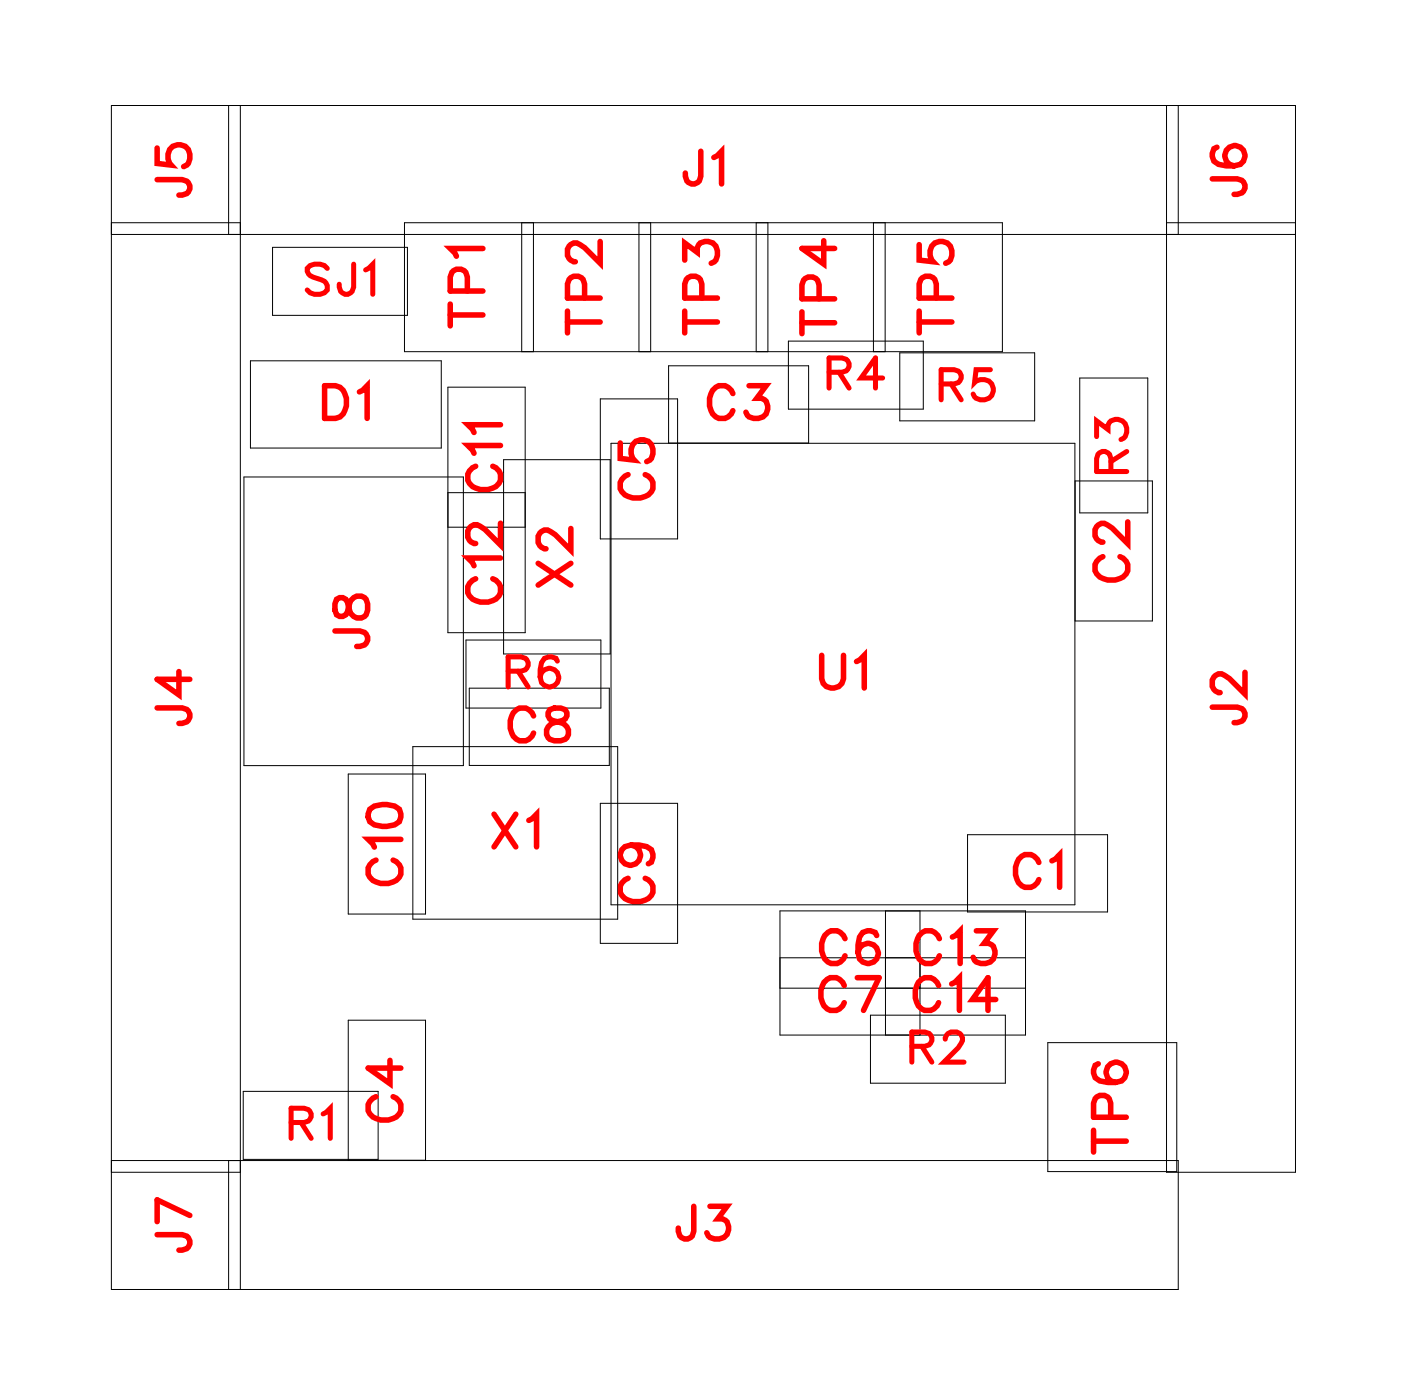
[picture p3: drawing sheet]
<svg xmlns="http://www.w3.org/2000/svg" width="30mm" height="30mm" viewBox="0 0 30 30" stroke-linecap="round" stroke-linejoin="round" font-family="sans-serif">
<g fill="none" stroke="#000" stroke-width=".02">
<path d="M2.4 5.1h25.7M2.4 4.8h2.8M5 2.3v2.8M5.2 2.3v25.6M5.3 10.3h4.7v6.3h-4.7zM5.4 7.8h4.2v1.9h-4.2zM5.9 5.4h2.9v1.4h-2.9zM7.5 16.8h1.7v3h-1.7zM8.8 4.8h12.9v2.8h-12.9zM8.9 16.2h4.5v3.7h-4.5zM9.7 8.4h1.7v5.3h-1.7zM9.7 11.4h1.7"/>
<path d="M9.7 10.7h1.7M10.1 13.9h2.9v1.4h-2.9zM10.2 14.9h3v1.7h-3zM11.3 4.8v2.8M11.6 4.8v2.8M13 8.6h1.7v3.1h-1.7zM13 17.4h1.7v3h-1.7zM13.2 10h-2.3v4.2h2.3M13.2 9.6h10.1v10h-10.1zM13.8 4.8v2.8M14.1 4.8v2.8M14.5 9.6v-1.7h3v1.7"/>
<path d="M16.4 4.8v2.8M16.6 4.8v2.8M16.9 19.7h5.3v2.7h-5.3zM17.1 7.4h2.9v1.5h-2.9zM18.9 4.8v2.8M19.2 4.8v2.8M19.2 19.7v2.7M19.5 7.6h2.9v1.5h-2.9zM19.9 19.7v2.7M21 18.1h3v1.7h-3zM23.3 10.4h1.7v3.1h-1.7M23.4 8.2h1.5v2.9h-1.5z"/>
<path d="M25.3 2.3v23.1h2.8v-23.1h-25.7v25.6h23.1v-2.8h-23.1M25.3 4.8h2.8M25.5 2.3v2.8M2.4 25.4h2.8M5 25.1v2.8M5.3 23.6h2.9v1.5h-2.9zM7.5 25.1v-3h1.7v3M16.9 21.4h5.3M16.9 20.8h5.3M18.9 22h2.9v1.5h-2.9zM22.7 22.6h2.8v2.8h-2.8z"/>
</g>
<g fill="none" stroke="#f00" stroke-width=".12">
<path d="M3.4 15.3l.6 .1 .1 .2-.2 .1M3.4 3.9h.6l.1 .3h-.2M3.4 3.2v.3l.3 .1a.25 .25 0 0 1 0-.4 .25 .25 0 0 1 .4 0 .25 .25 0 0 1-.1 .4M3.9 14.6v.5l-.5-.4h.7M7 8.4h.3a.38 .38 0 0 1 .2 .3 .38 .38 0 0 1-.2 .4h-.3zM7.3 13.7h.6v.2l-.2 .1M7.3 13v.3l.1 .1 .3-.5a.24 .24 0 0 1 .3 .3 .24 .24 0 0 1-.3 .2l-.1-.1-.1-.3zM7.8 8.5l.2-.1v.7M8 17.5l.3-.1a.3 .3 0 0 1 .4 .3 .38 .38 0 0 1-.4 .2 .38 .38 0 0 1-.3-.3zM8.1 18.6a.26 .26 0 0 0-.1 .3 .26 .26 0 0 0 .2 .2h.2a.26 .26 0 0 0 .3-.2 .26 .26 0 0 0-.2-.3M8.7 18.2h-.7l.1 .2M9.8 6.8h.7"/>
<path d="M9.8 6.6v.5M10.1 6.3v-.4h-.3v.4h.7M10.3 10.1a.26 .26 0 0 0-.2 .3 .26 .26 0 0 0 .3 .2h.2a.26 .26 0 0 0 .2-.2 .26 .26 0 0 0-.1-.3M10.3 12.5a.26 .26 0 0 0-.2 .3 .26 .26 0 0 0 .3 .2h.2a.26 .26 0 0 0 .2-.2 .26 .26 0 0 0-.1-.3M10.5 5.4h-.7l.1 .2M10.7 17.6l.5 .7M10.8 9.7h-.7l.2 .1M10.8 9.2h-.7l.2 .2M10.8 12.1h-.7l.2 .2M10.8 11.3v.5l-.3-.3-.2-.1-.2 .1v.1l.2 .2M11.2 17.6l-.5 .7M11.5 17.8l.1-.2v.7"/>
<path d="M11.6 15.5a.26 .26 0 0 0-.3-.2 .26 .26 0 0 0-.2 .3v.2a.26 .26 0 0 0 .2 .3 .26 .26 0 0 0 .3-.2M11.7 12.2l.7 .5M11.9 15.4v.2l.3 .1 .1 .1a.24 .24 0 0 1-.2 .3 .24 .24 0 0 1-.3-.3l.5-.3-.1-.1zM12.3 7h.7M12.3 6.7v.5M12.4 11.5v.4l-.4-.3-.2-.1-.1 .1v.2l.1 .1M12.4 12.2l-.7 .5M12.7 6.5l-.1-.4-.2-.1-.1 .5h.7M13 5.2v.5l-.3-.3-.3-.1-.1 .1v.1l.2 .2M13.4 9.6v.3l.3 .1a.25 .25 0 0 1 0-.4 .25 .25 0 0 1 .4 0 .25 .25 0 0 1-.1 .4M13.6 10.3a.26 .26 0 0 0-.2 .3 .26 .26 0 0 0 .3 .2h.2a.26 .26 0 0 0 .2-.2 .26 .26 0 0 0-.1-.3M13.6 19a.26 .26 0 0 0-.2 .3 .26 .26 0 0 0 .3 .2h.2a.26 .26 0 0 0 .2-.2 .26 .26 0 0 0-.1-.3"/>
<path d="M13.7 18.3a.22 .22 0 0 1 .2 .3 .22 .22 0 0 1-.4 .1 .22 .22 0 0 1 0-.4h.2a.34 .34 0 0 1 .4 .3l-.1 .1M14.8 5.6v-.3l.3 .2a.24 .24 0 0 1 .4-.2 .24 .24 0 0 1-.1 .4M14.8 7h.7M14.8 6.7v.5M15.2 3.3v.6l-.3 .1-.1-.3M15.2 6.5v-.4l-.3-.1-.1 .5h.7M15.5 3.4l.1-.1v.7M15.9 8.5a.26 .26 0 0 0-.3-.1 .26 .26 0 0 0-.2 .2v.2a.26 .26 0 0 0 .2 .3 .26 .26 0 0 0 .3-.2M16.2 8.4h.4l-.2 .2a.24 .24 0 0 1 .2 .4 .24 .24 0 0 1-.4-.1M17.4 7h.7M17.4 6.8v.4M17.7 6.5v-.4l-.3-.1v.5h.7"/>
<path d="M17.8 14.2v.5l.2 .2 .2-.1 .1-.6M17.8 5.2v.5l-.4-.3h.7M18.6 14.3l.1-.1v.7M19.9 5.3v.3l.3 .1a.25 .25 0 0 1 0-.4 .25 .25 0 0 1 .4 0 .25 .25 0 0 1-.1 .4M19.9 7h.7M19.9 6.7v.5M20.3 6.5v-.4l-.3-.1-.1 .5h.7M22.5 18.7a.26 .26 0 0 0-.3-.2 .26 .26 0 0 0-.2 .3v.2a.26 .26 0 0 0 .2 .2 .26 .26 0 0 0 .3-.1M22.8 18.7l.2-.2v.7M23.9 12.1a.26 .26 0 0 0-.2 .3 .26 .26 0 0 0 .3 .2h.2a.26 .26 0 0 0 .2-.2 .26 .26 0 0 0-.1-.3M24.4 11.3v.5l-.3-.4-.2-.1-.2 .2v.1l.2 .1M26.3 15.3l.6 .1v.2l-.2 .1"/>
<path d="M26.3 3.9h.6v.2l-.2 .1M26.4 3.2h-.1a.35 .35 0 0 0 .3 .4 .35 .35 0 0 0 .4-.2 .22 .22 0 0 0-.2-.2 .22 .22 0 0 0-.3 .2 .22 .22 0 0 0 .2 .2M27 14.6v.4l-.4-.3-.2-.1-.1 .1v.2l.1 .1M3.4 26.8h.6l.1 .2-.2 .1M4.1 26.3l-.7-.3v.5M8.1 23.8a.26 .26 0 0 0-.1 .3 .26 .26 0 0 0 .2 .2h.2a.26 .26 0 0 0 .3-.2 .26 .26 0 0 0-.2-.3M8.4 23v.5l-.4-.4h.7M15 26.1v.7h-.2l-.1-.2M15.4 26.1h.4l-.3 .3a.24 .24 0 0 1 .2 .4 .24 .24 0 0 1-.4-.1M18.3 21.4a.26 .26 0 0 0-.3-.2 .26 .26 0 0 0-.2 .3v.1a.26 .26 0 0 0 .2 .3 .26 .26 0 0 0 .3-.2M18.3 20.3a.26 .26 0 0 0-.3-.1 .26 .26 0 0 0-.2 .2v.2a.26 .26 0 0 0 .2 .3 .26 .26 0 0 0 .3-.2M18.6 21.2h.4l-.3 .7"/>
<path d="M19 20.3v-.1a.35 .35 0 0 0-.5 .3 .35 .35 0 0 0 .3 .4 .22 .22 0 0 0 .2-.2 .22 .22 0 0 0-.2-.3 .22 .22 0 0 0-.2 .2M20.3 21.4a.26 .26 0 0 0-.3-.2 .26 .26 0 0 0-.2 .3v.1a.26 .26 0 0 0 .2 .3 .26 .26 0 0 0 .3-.2M20.4 20.3a.26 .26 0 0 0-.3-.1 .26 .26 0 0 0-.3 .2v.2a.26 .26 0 0 0 .3 .3 .26 .26 0 0 0 .3-.2M20.6 21.3l.2-.1v.7M20.6 20.3l.2-.1v.7M21.2 20.2h.3l-.2 .2a.24 .24 0 0 1 .2 .4 .24 .24 0 0 1-.4-.1M21.6 21.7h-.5l.3-.5v.7M23.7 24.7h.7M23.7 24.5v.5M23.8 23l-.1 .1a.35 .35 0 0 0 .3 .4 .35 .35 0 0 0 .4-.2 .22 .22 0 0 0-.2-.3 .22 .22 0 0 0-.2 .2 .22 .22 0 0 0 .2 .3M24.1 24.2l-.1-.4h-.2l-.1 .4h.7"/>
</g>
<g fill="none" stroke="#f00" stroke-width=".11">
<path d="M7.1 5.8l-.2-.1-.2 .1v.2l.4 .2-.2 .2-.2-.1M7.7 5.7l-.1 .6h-.2l-.1-.1M7.9 5.8l.2-.1v.7M11 14.5h.4v-.2l-.4-.1v.7M11.2 14.5l.2 .4M12.1 14.3h-.1a.32 .32 0 0 0-.3 .2 .32 .32 0 0 0 .2 .4 .2 .2 0 0 0 .2-.2 .2 .2 0 0 0-.2-.2 .2 .2 0 0 0-.2 .2M18 8.1l.3-.1 .1-.2h-.4v.6M18.2 8.1l.2 .3M19.1 8.2h-.4l.3-.4v.6M20.4 8.3h.4v-.2l-.4-.1v.7M20.6 8.3l.2 .4M21.5 8h-.4v.3a.23 .23 0 0 1 .4 0 .23 .23 0 0 1-.1 .3 .23 .23 0 0 1-.3-.1"/>
<path d="M23.8 9.5v-.4l.2 .2a.22 .22 0 0 1 .4-.2 .22 .22 0 0 1-.1 .4M24.1 10.2l-.1-.4h-.2v.4h.6M24.4 9.8l-.3 .2M6.3 24.3h.4v-.2l-.4-.1v.7M6.5 24.3l.2 .4M7 24.1l.2-.1v.7M19.8 22.7l.3-.1 .1-.2h-.4v.6M20 22.7l.2 .3M20.5 22.5l.1-.1 .3 .1-.5 .5h.5"/>
</g>
<g font-size="1.2" fill="#fff">
<text x="4.4" y="4.3" transform="rotate(-90 4.4 4.3)">J5</text>
<text x="14.8" y="4.3">J1</text>
<text x="27.3" y="4.3" transform="rotate(-90 27.3 4.3)">J6</text>
<text x="7" y="9.4">D1</text>
<text x="10.8" y="7.1" transform="rotate(-90 10.8 7.1)">TP1</text>
<text x="13.3" y="7.3" transform="rotate(-90 13.3 7.3)">TP2</text>
<text x="14.4" y="10.9" transform="rotate(-90 14.4 10.9)">C5</text>
<text x="15.3" y="9.4">C3</text>
<text x="15.8" y="7.3" transform="rotate(-90 15.8 7.3)">TP3</text>
<text x="18.4" y="7.3" transform="rotate(-90 18.4 7.3)">TP4</text>
<text x="20.9" y="7.3" transform="rotate(-90 20.9 7.3)">TP5</text>
<text x="4.4" y="15.7" transform="rotate(-90 4.4 15.7)">J4</text>
<text x="8.3" y="14.1" transform="rotate(-90 8.3 14.1)">J8</text>
<text x="11" y="16.3">C8</text>
<text x="11.1" y="13.1" transform="rotate(-90 11.1 13.1)">C12 C11</text>
<text x="12.7" y="12.7" transform="rotate(-90 12.7 12.7)">X2</text>
<text x="17.7" y="15.2">U1</text>
<text x="24.7" y="12.6" transform="rotate(-90 24.7 12.6)">C2</text>
<text x="27.3" y="15.7" transform="rotate(-90 27.3 15.7)">J2</text>
<text x="9" y="19.2" transform="rotate(-90 9 19.2)">C10</text>
<text x="10.6" y="18.6">X1</text>
<text x="14.4" y="19.6" transform="rotate(-90 14.4 19.6)">C9</text>
<text x="17.7" y="22.2">C7 C14</text>
<text x="17.7" y="21.2">C6 C13</text>
<text x="21.9" y="19.5">C1</text>
<text x="4.4" y="27.1" transform="rotate(-90 4.4 27.1)">J7</text>
<text x="9" y="24.3" transform="rotate(-90 9 24.3)">C4</text>
<text x="14.6" y="27.1">J3</text>
<text x="24.7" y="25" transform="rotate(-90 24.7 25)">TP6</text>
</g>
<g font-size="1.1" fill="#fff">
<text x="6.6" y="6.6">SJ1</text>
<text x="17.9" y="8.7">R4</text>
<text x="20.3" y="8.9">R5</text>
<text x="24.7" y="10.3" transform="rotate(-90 24.7 10.3)">R3</text>
<text x="11" y="15.2">R6</text>
<text x="19.7" y="23.3">R2</text>
<text x="6.3" y="24.9">R1</text>
</g>
</svg>
